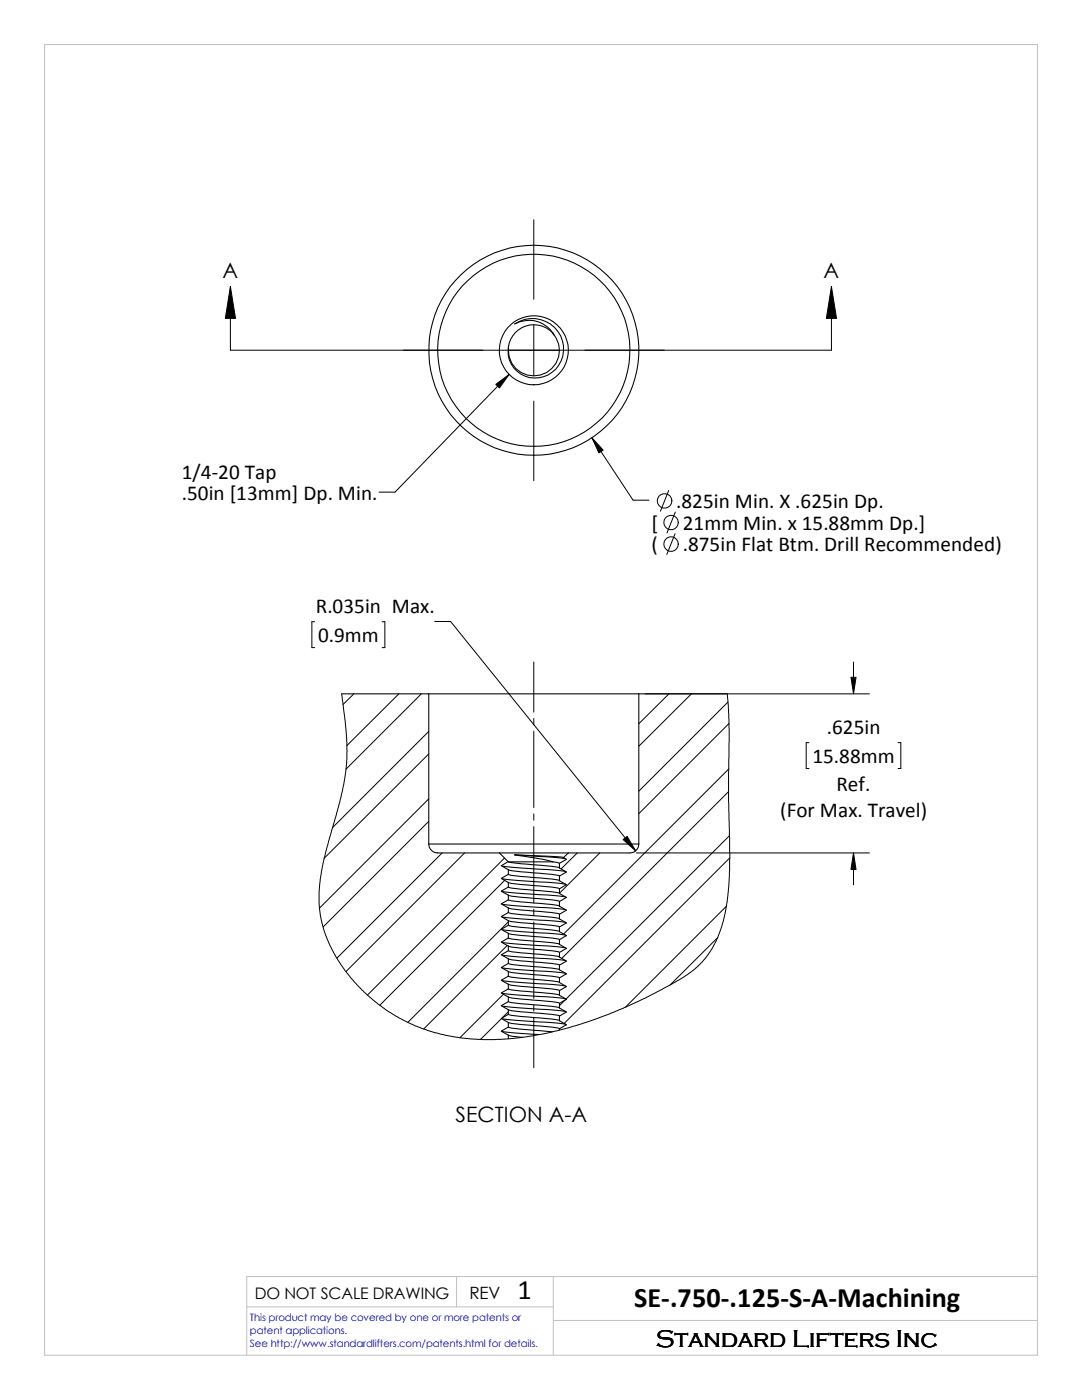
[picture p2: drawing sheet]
<svg xmlns="http://www.w3.org/2000/svg" width="216mm" height="279mm" viewBox="0 0 216 279" stroke-linecap="round" stroke-linejoin="round" font-family="sans-serif">
<path d="M8.9 8.9h198.1v261.6h-198.1zM91.1 254.8v6M110.4 254.8v15.7M207 254.8h-157.8v15.7M49.2 260.8h61.2M110.4 263.5h96.6" fill="none" stroke="#c0c0c0" stroke-width=".2"/>
<g fill="none" stroke="#000" stroke-width=".21">
<path d="M102.7 64.6a6.1 6.1 0 0 1 8.1 .9 6.1 6.1 0 0 1 .1 8.2 5.4 5.4 0 0 1-8.3-.2 5.4 5.4 0 0 1 1.6-8.1 5.2 5.2 0 0 1 6.1 1.1 5.8 5.8 0 0 0-7.6-1.9zM110.2 66.4l.5 .6M110.3 66.5a5.1 5.1 0 0 1-2.1 8.2 5.1 5.1 0 0 1-6.7-5.1M68.2 138.5h76.9M85.6 138.5v29.9M127.5 138.5v29.9M85.6 168.4a1.81 1.81 0 0 0 1.7 1.8h38.4a1.81 1.81 0 0 0 1.8-1.8M85.6 168.4h41.9M99.7 170.2l1.7 1.8-1.4 .8 1.4 .8M100.2 172.8l12.6 1.1M100.2 175.4l12.6 1M100.2 177.9l12.6 1.1"/>
<path d="M101.4 174.5a46.7 46.7 0 0 0 7.7 .8l2.5 .5M101.4 173.6a46.7 46.7 0 0 0 7.7 .8l2.5 .4M101.4 179.6a46.7 46.7 0 0 0 7.7 .8l2.5 .4M101.4 178.6a46.7 46.7 0 0 0 7.7 .9l2.5 .4M101.4 177a46.7 46.7 0 0 0 7.7 .9l2.5 .4M101.4 176.1a46.7 46.7 0 0 0 7.7 .9l2.5 .4M101.4 174.5l-1.4 .8 1.4 .8M101.4 177l-1.4 .8 1.4 .8M101.4 179.6l-1.4 .8 1.4 .8M101.4 173.6v.9M101.4 176.1v.9M101.4 178.6v1"/>
<path d="M102.7 170.6l5.6 .9 2 .5M102.7 170.6l8 .3 1.7 .3M102.7 170.6l7.5 .5 2.4 .3M110.3 172h-8.9l2.6 .4a46.7 46.7 0 0 1 7.6 .8M110.3 172l1.3 .3M111.6 178.3l1.4 .8-1.4 .8M111.6 175.8l1.4 .8-1.4 .8M111.6 173.2l1.4 .8-1.4 .8M111.6 172.3v.9M111.6 174.8v1M111.6 177.4v.9M111.6 179.9v.9"/>
<path d="M112.4 171.2l.6 .3-1.4 .8M113.4 170.2l-1 1M100.2 180.5l12.6 1M100.2 185.5l12.6 1.1M100.2 188.1l12.6 1M100.2 190.6l12.6 1.1M100.2 193.2l12.6 1M100.2 195.7l12.6 1.1M100.2 198.2l12.6 1.1M100.2 183l12.6 1.1M101.4 182.1a46.7 46.7 0 0 0 7.7 .9l2.5 .4M101.4 181.2a46.7 46.7 0 0 0 7.7 .8l2.5 .5"/>
<path d="M101.4 184.7a46.7 46.7 0 0 0 7.7 .8l2.5 .4M101.4 183.7a46.7 46.7 0 0 0 7.7 .9l2.5 .4M101.4 187.2a46.7 46.7 0 0 0 7.7 .8l2.5 .5M101.4 186.3a46.7 46.7 0 0 0 7.7 .8l2.5 .4M101.4 189.7a46.7 46.7 0 0 0 7.7 .9l2.5 .4M101.4 188.8a46.7 46.7 0 0 0 7.7 .9l2.5 .4M101.4 192.3a46.7 46.7 0 0 0 7.7 .8l2.5 .4M101.4 191.3a46.7 46.7 0 0 0 7.7 .9l2.5 .4M101.4 194.8a46.7 46.7 0 0 0 7.7 .9l2.5 .4M101.4 193.9a46.7 46.7 0 0 0 7.7 .8l2.5 .5M101.4 197.4a46.7 46.7 0 0 0 7.7 .8l2.5 .4M101.4 196.4a46.7 46.7 0 0 0 7.7 .9l2.5 .4"/>
<path d="M101.4 199.9a46.7 46.7 0 0 0 7.7 .8l2.5 .5M101.4 199a46.7 46.7 0 0 0 7.7 .8l2.5 .4M101.4 182.1l-1.4 .8 1.4 .8M101.4 184.7l-1.4 .8 1.4 .8M101.4 187.2l-1.4 .8 1.4 .8M101.4 189.7l-1.4 .8 1.4 .8M101.4 192.3l-1.4 .8 1.4 .8M101.4 194.8l-1.4 .8 1.4 .8M101.4 197.4l-1.4 .8 1.4 .8M101.4 199.9l-1.4 .8 1.4 .8M101.4 181.2v.9M101.4 183.7v1"/>
<path d="M101.4 186.3v.9M101.4 188.8v.9M101.4 191.3v1M101.4 193.9v.9M101.4 196.4v1M101.4 199v.9M111.6 198.6l1.4 .8-1.4 .8M111.6 196.1l1.4 .8-1.4 .8M111.6 193.5l1.4 .9-1.4 .8M111.6 191l1.4 .8-1.4 .8M111.6 188.5l1.4 .8-1.4 .8M111.6 185.9l1.4 .8-1.4 .8"/>
<path d="M111.6 183.4l1.4 .8-1.4 .8M111.6 180.8l1.4 .9-1.4 .8M111.6 182.5v.9M111.6 185v.9M111.6 187.5v1M111.6 190.1v.9M111.6 192.6v.9M111.6 195.2v.9M111.6 197.7v.9M100.2 203.3l12.6 1.1M100.2 200.8l12.6 1M100.2 205.9l7.5 .6"/>
<path d="M101.4 202.4a46.7 46.7 0 0 0 7.7 .9l2.5 .4M101.4 201.5a46.7 46.7 0 0 0 7.7 .9l2.5 .4M101.4 205a46.7 46.7 0 0 0 7.7 .8l1.1 .1M101.4 204a46.7 46.7 0 0 0 7.7 .9l2.5 .4M101.4 206.6l.7 .2 2.1 .2M101.4 202.4l-1.4 .8 1.4 .8M101.4 205l-1.4 .8 1.4 .8M101.4 201.5v.9M101.4 204v1M101.4 206.6v.7M111.6 203.7l1.4 .8-1.4 .8M111.6 201.2l1.4 .8-1.4 .8"/>
<path d="M111.6 200.2v1M111.6 202.8v.9M111.6 205.3v.3"/>
<circle cx="106.5" cy="69.9" r="19.2"/>
<circle cx="106.5" cy="69.9" r="20.9"/>
<circle cx="106.5" cy="69.9" r="6.9"/>
</g>
<g fill="none" stroke="#000" stroke-width=".2">
<path d="M46 57.2l1 6.3h-2zM46 57.2v12.7h119.9v-12.7M106.5 43.9v15.8M165.9 57.2l1 6.3h-2zM98.9 76.7l2.7-2-1.9 2.7zM101.6 74.7l-22.8 23.5h-3.2M106.5 64.8v10.2M106.5 80.1v15.8M118.1 87.4l2.3 2.4-.9 .6zM118.1 87.4l8.2 12.4h3.2M133.4 97.9l-1.6 4.1M134.7 106.5l-1.6 4.2"/>
<path d="M134.7 102.2l-1.6 4.1M62.8 124.1h-.6v5.1h.6M68.2 138.5l1 8.7 .1 2.7-.3 3.7-1 5.7-3.6 13.1-.5 3.2-.2 2.3v2.6l.2 2.3 .6 2.5 .9 2.3 2 3.9 2.7 3.7 3.1 3.3 2.2 1.9 2.3 1.6 3.9 2.2 2.4 1 2.7 .9 4.9 1 4.6 .4 6.1-.2 5.5-.8 7-1.8 6.8-2.3 7.1-3.2 7.5-4 2.5-1.8 1.4-1.4 1.3-1.7 1.6-2.6 1.1-3.1 1-4.5 .4-3.7 .1-5-.2-11.4 .1-14.6-.4-6.9M70.6 138.5l-2.1 2.1M76.2 124.1h.6v5.1h-.6M79.6 138.5l-10.4 10.3M84.1 138.5l-15.1 15M86.7 124h3.2l36.9 45.8M106.5 132.1v10M128.7 138.5h44.8M133.5 138.5l-6 5.9M138 138.5l-10.5 10.4"/>
<path d="M169.8 135.2h1l-.5 3.3zM170.3 132.1v6.4M85.6 146l-19.2 19.1M85.6 159.4l-21.8 21.8M85.6 150.5l-20.9 20.8M106.5 143.4v1.3M106.5 145.9v15.3M145.2 140.1l-17.7 17.8M145.4 158l-33.3 33.3M145.4 153.5l-32.9 32.9M145.5 144.4l-18 18M161.4 148.2h-.5v5.2h.5"/>
<path d="M179.2 148.2h.5v5.2h-.5M85.6 163.9l-21.1 21.1M88.2 170.2l-21 21M92.7 170.2l-23.7 23.7M100.7 171.2l-27.4 27.4M100.7 175.7l-24.9 24.9M106.5 162.4v1.3M106.5 165v15.2M115.2 170.2l-3.2 3.2M119.7 170.2l-8.1 8.1M124.3 167.6l.8-.7 1.7 2.9zM127 170.2h46.5"/>
<path d="M145.5 166.8l-32.6 32.6M145.6 171.2l-33 33.1M170.3 170.2l.5 3.3h-1zM170.3 170.2v6.4M100.5 198.4l-8.7 8.7M101.2 188.7l-16.7 16.7M101.4 184l-20 20M106.5 181.5v1.3M106.5 184v15.3M112.8 199.6l-1.2 1.1M143.2 187.1l-9.5 9.5M144.9 180.8l-20.1 20.2"/>
<path d="M100.1 203.3l-4.2 4.1M101.4 201.9l-1.2 1.2M106.5 200.5v1.3M106.5 203.1v10"/>
<circle cx="132.6" cy="100" r="1.45"/>
<circle cx="133.9" cy="108.6" r="1.45"/>
<circle cx="133.9" cy="104.3" r="1.44"/>
</g>
<path d="M46 57.2l1 6.3h-2zM165.9 57.2l1 6.3h-2zM98.9 76.7l2.7-2-1.9 2.7zM118.1 87.4l2.3 2.4-.9 .6zM169.8 135.2h1l-.5 3.3zM124.3 167.6l.8-.7 1.7 2.9zM170.3 170.2l.5 3.3h-1z" fill="#000"/>
<g font-size="5.6">
<text x="103.3" y="259.2">1</text>
<text x="126.5" y="260.9">SE-.750-.125-S-A-Machining</text>
</g>
<text font-size="4.9" x="130.9" y="268.7">Standard Lifters Inc</text>
<g font-size="4.2">
<text x="44.4" y="55.5">A</text>
<text x="164.3" y="55.5">A</text>
<text x="36.3" y="95.5">1/4-20 Tap</text>
<text x="36.3" y="99.8">.50in [13mm] Dp. Min.</text>
<text x="134.9" y="101.4">.825in Min. X .625in Dp.</text>
<text x="130" y="105.7">[</text>
<text x="136.2" y="105.7">21mm Min. x 15.88mm Dp.]</text>
<text x="130" y="110">(</text>
<text x="136.2" y="110">.875in Flat Btm. Drill Recommended)</text>
<text x="63" y="122.4">R.035in Max.</text>
<text x="63.5" y="128.1">0.9mm</text>
<text x="165" y="146.5">.625in</text>
<text x="162.1" y="152.2">15.88mm</text>
<text x="166.9" y="157.9">Ref.</text>
<text x="155.7" y="163.1">(For Max. Travel)</text>
<text x="90.9" y="223.9">SECTION A-A</text>
</g>
<text font-size="3.4" x="93.7" y="259.2">REV</text>
<text font-size="3.2" x="50.8" y="259.2">DO NOT SCALE DRAWING</text>
<g font-size="2" fill="#00f">
<text x="49.9" y="263.7">This product may be covered by one or more patents or</text>
<text x="49.9" y="266.2">patent applications.</text>
<text x="49.9" y="268.7">See http://www.standardlifters.com/patents.html for details.</text>
</g>
</svg>
